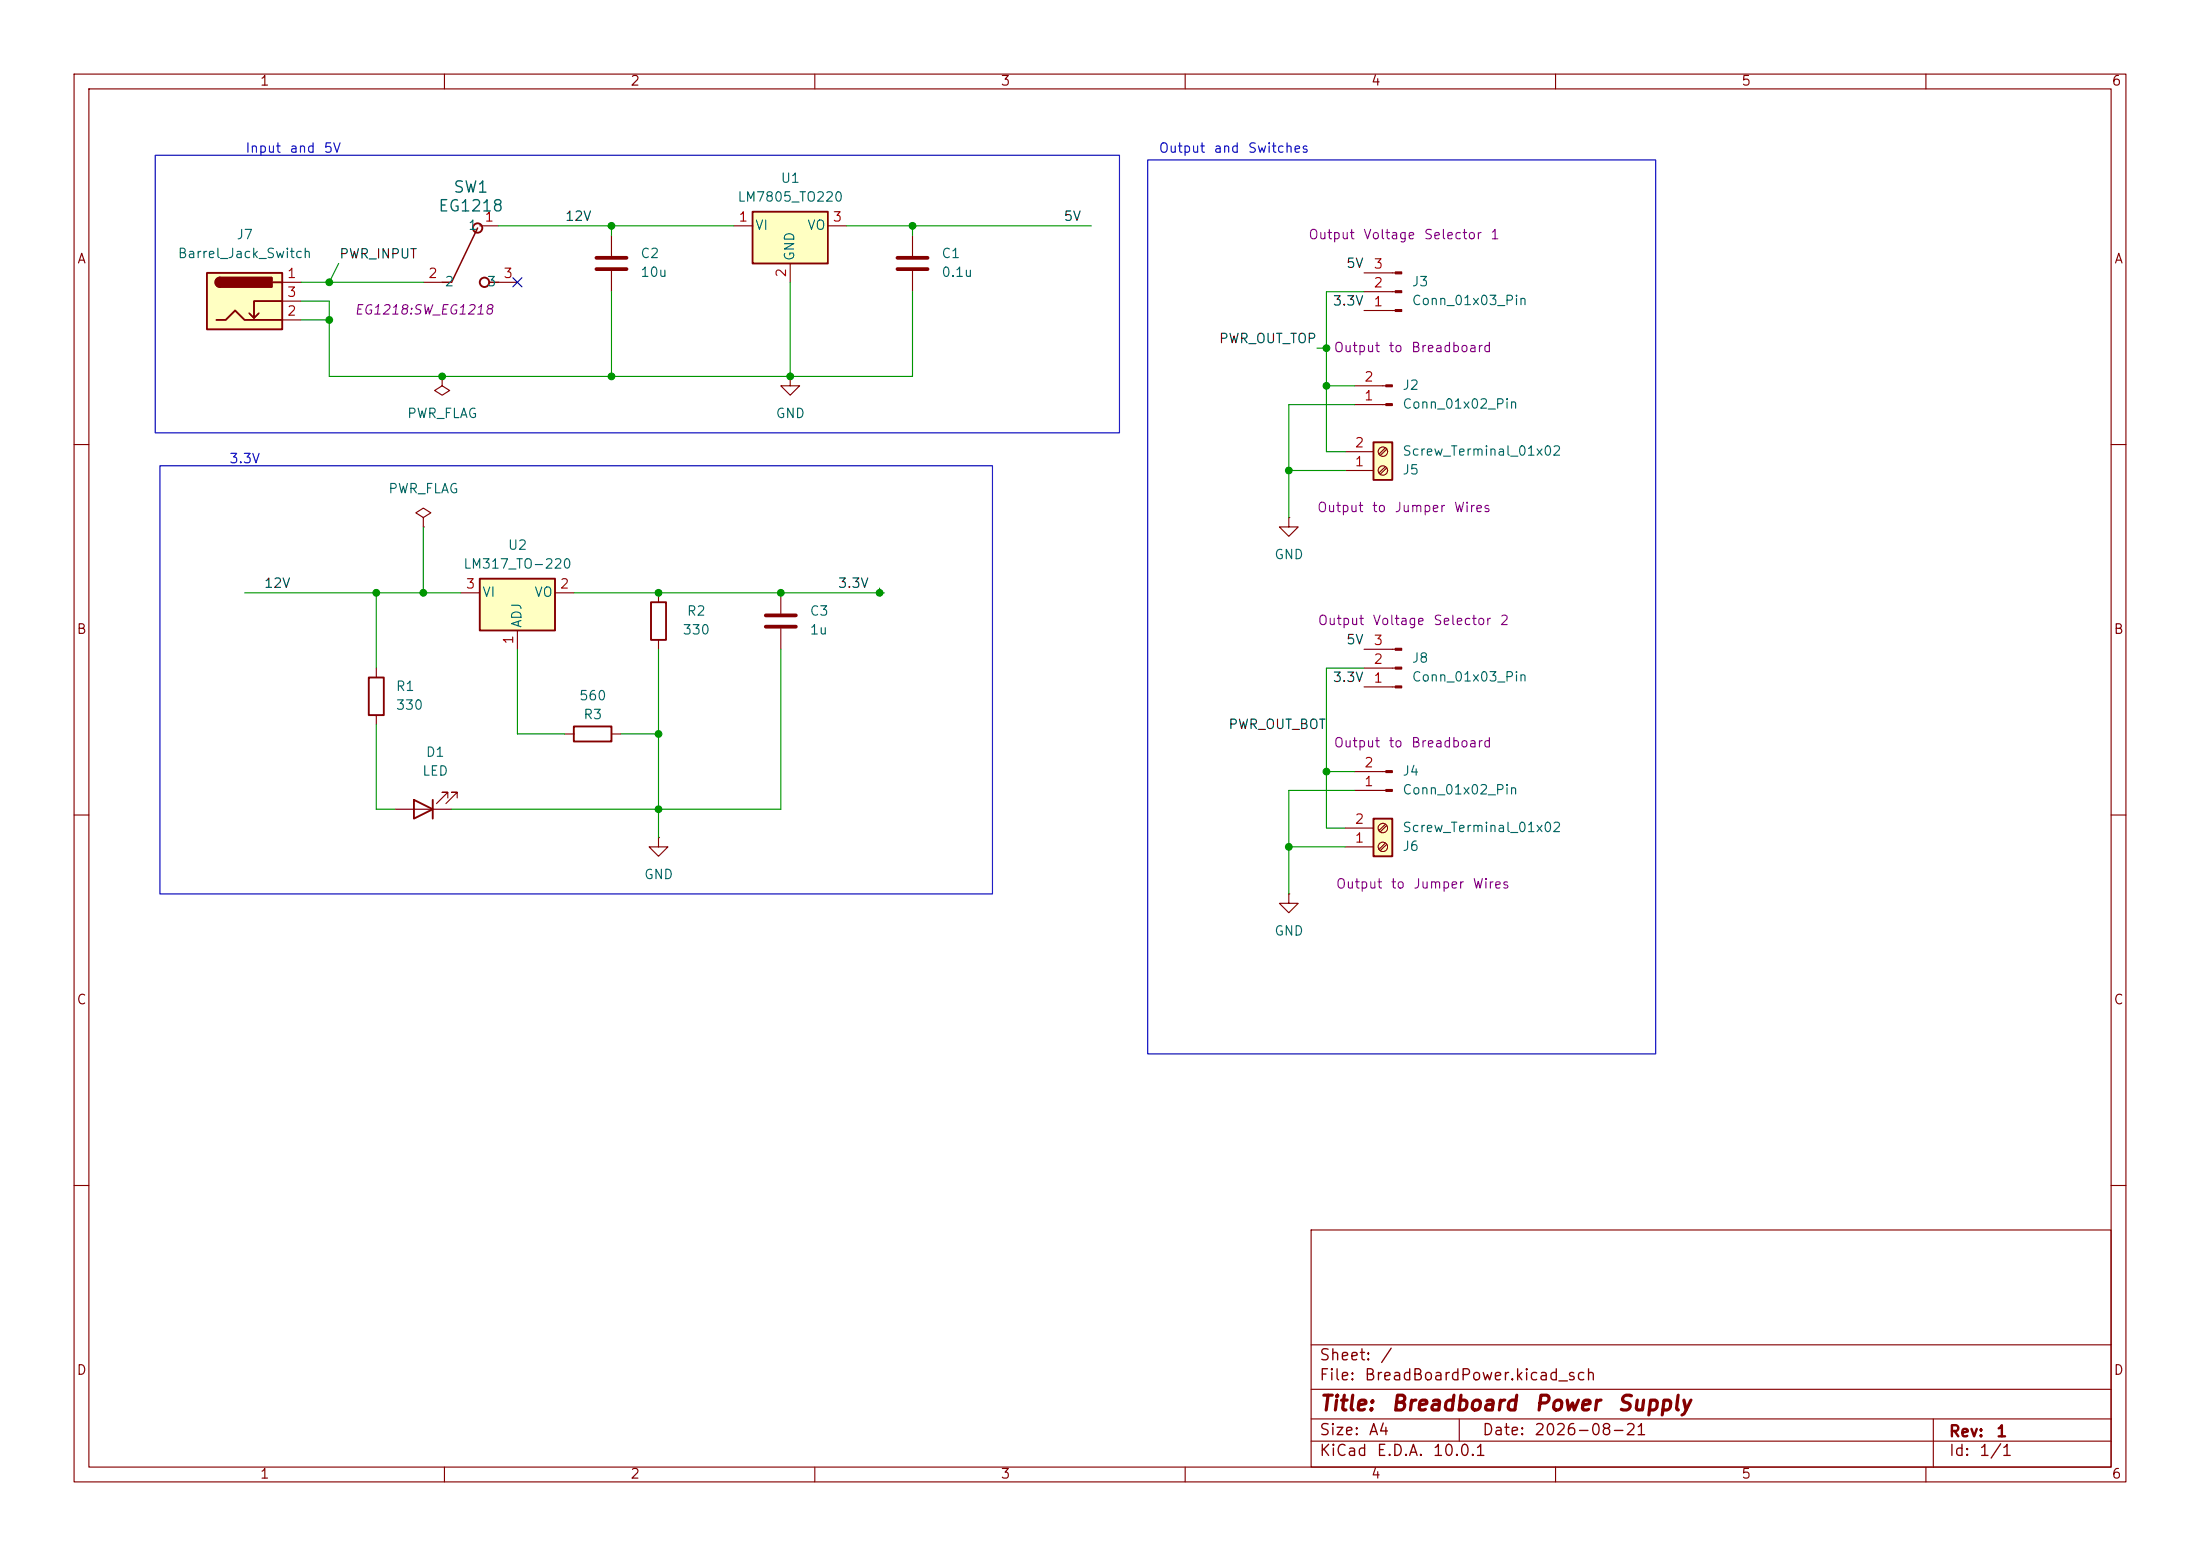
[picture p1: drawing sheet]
<svg xmlns="http://www.w3.org/2000/svg" width="297mm" height="210mm" viewBox="0 0 297 210" stroke-linecap="round" stroke-linejoin="round" font-family="sans-serif">
<g fill="none" stroke="#840000" stroke-width=".15">
<path d="M10 10h277v190h-277zM12 12h273v186h-273zM60 10v2M110 10v2M160 10v2M210 10v2M260 10v2M123.2 31.8v2.7M123.2 36.6v2.8M106.7 50.8v1.3h1.2l-1.2 1.2-1.3-1.2h1.3M106.7 50.8h.1M10 60h2"/>
<path d="M285 60h2M10 110h2M88.9 113v1.3h1.3l-1.3 1.3-1.3-1.3h1.3M88.9 113h.1M285 110h2M10 160h2M177 166h108v32h-108zM285 160h2M60 198v2M110 198v2M160 198v2M177 194.5h108"/>
<path d="M177 191.5h108M177 187.5h108M177 181.5h108M197 191.5v3M210 198v2M260 198v2M261 191.5v6.5"/>
</g>
<path d="M121.2 34.8h4M121.2 36.3h4" fill="none" stroke="#840000" stroke-width=".51"/>
<path d="M101.6 28.6h10.2v7h-10.2z" fill="#ffffc2"/>
<g fill="none" stroke="#840000" stroke-width=".25">
<path d="M101.6 28.6h10.2v7h-10.2z"/>
<circle cx="64.5" cy="30.8" r=".63"/>
<circle cx="65.4" cy="38.1" r=".63"/>
</g>
<path d="M57.1 38.1h2.6M64.8 30.5h2.5M67.3 38.1h2.5M99.1 30.5h2.5M106.7 35.6v2.5M111.8 30.5h2.5M184.1 39.4h4.3M184.1 36.8h4.3M184.1 41.9h4.3" fill="none" stroke="#840000" stroke-width=".15"/>
<g fill="#840000" stroke="#840000" stroke-width=".15">
<path d="M188.4 41.8h.8v.2h-.8z"/>
<path d="M188.4 39.2h.8v.3h-.8z"/>
<path d="M188.4 36.7h.8v.3h-.8z"/>
</g>
<path d="M64.5 30.8l-3.5 7.3h-1.3M66 38.1h1.3" fill="none" stroke="#840000" stroke-width=".2"/>
<path d="M27.9 36.8h10.2v7.7h-10.2z" fill="#ffffc2"/>
<path d="M27.9 36.8h10.2v7.7h-10.2zM29.7 37.5a.64 .64 0 0 0-.6 .6 .64 .64 0 0 0 .6 .6M36.8 38.1h1.3M29.2 43.2h1.3l1.2-1.3 1.3 1.3h5.1M34.9 42.3l-.6 .6M38.1 40.6h-3.8v2.3l-.6-.6" fill="none" stroke="#840000" stroke-width=".25"/>
<g fill="#840000" stroke="#840000" stroke-width=".25">
<path d="M29.3 37.7l.4-.2v1.2a.63 .63 0 0 1-.6-.4 .63 .63 0 0 1 .2-.6z"/>
<path d="M29.7 37.5h7v1.2h-7z"/>
</g>
<path d="M38.1 38.1h2.5M38.1 43.2h2.5M38.1 40.6h2.5M182.9 54.6h4.2M182.9 52.1h4.2M174 69.9v1.2h1.3l-1.3 1.3-1.3-1.3h1.3M174 69.9h.1" fill="none" stroke="#840000" stroke-width=".15"/>
<g fill="#840000" stroke="#840000" stroke-width=".15">
<path d="M187.1 54.5h.9v.2h-.9z"/>
<path d="M187.1 51.9h.9v.3h-.9z"/>
</g>
<path d="M185.4 59.7h2.6v5.1h-2.6z" fill="#ffffc2"/>
<path d="M185.4 59.7h2.6v5.1h-2.6z" fill="none" stroke="#840000" stroke-width=".25"/>
<g fill="none" stroke="#840000" stroke-width=".15">
<path d="M82.5 31.8v2.7M82.5 36.6v2.8M59.7 50.8v1.3l1 .6-1 .6-1-.6 1-.6M59.7 50.8h.1M181.6 63.5h3.8M181.6 61h3.8M187 63l-.8 .8M187 60.5l-.8 .8M187.2 63.2l-.9 .8M187.2 60.6l-.9 .9"/>
<circle cx="186.7" cy="61" r=".63"/>
<circle cx="186.7" cy="63.5" r=".63"/>
</g>
<path d="M80.5 34.8h4.1M80.5 36.3h4.1" fill="none" stroke="#840000" stroke-width=".51"/>
<path d="M185.4 110.5h2.6v5.1h-2.6z" fill="#ffffc2"/>
<path d="M49.8 91.4h2v5.1h-2zM77.5 98h5v2.1h-5zM185.4 110.5h2.6v5.1h-2.6z" fill="none" stroke="#840000" stroke-width=".25"/>
<g fill="none" stroke="#840000" stroke-width=".15">
<path d="M57.1 69.9l1.1-.7-1.1-.6-1 .6 1 .7v1.2M57.1 71.1h.1M50.8 90.2v1.2M50.8 96.5v1.3M76.2 99.1h1.3M82.5 99.1h1.3M184.1 92.7h4.3M184.1 90.2h4.3M184.1 87.6h4.3M181.6 114.3h3.8M181.6 111.8h3.8M182.9 106.7h4.2"/>
<path d="M182.9 104.1h4.2M187 113.8l-.8 .8M187 111.3l-.8 .8M187.2 114l-.9 .8M187.2 111.4l-.9 .9M174 120.7v1.2h1.3l-1.3 1.3-1.3-1.3h1.3M174 120.7h.1"/>
<circle cx="186.7" cy="111.8" r=".63"/>
<circle cx="186.7" cy="114.3" r=".63"/>
</g>
<g fill="#840000" stroke="#840000" stroke-width=".15">
<path d="M188.4 92.6h.8v.2h-.8z"/>
<path d="M188.4 90h.8v.3h-.8z"/>
<path d="M188.4 87.5h.8v.3h-.8z"/>
<path d="M187.1 106.6h.9v.2h-.9z"/>
<path d="M187.1 104h.9v.3h-.9z"/>
</g>
<path d="M64.8 78.1h10.1v7h-10.1z" fill="#ffffc2"/>
<path d="M64.8 78.1h10.1v7h-10.1zM87.9 81.3h2v5.1h-2zM55.9 108l2.5 1.2-2.5 1.3zM58.4 108v2.5" fill="none" stroke="#840000" stroke-width=".25"/>
<path d="M62.2 80h2.6M69.8 85.1v2.5M74.9 80h2.6M88.9 80v1.3M88.9 86.4v1.2M105.4 80v2.8M105.4 84.8v2.8M53.3 109.2h7.7M60.5 107.7v-.8h-.8h.8l-1.6 1.6M61.7 107.7v-.8h-.7h.7l-1.5 1.6" fill="none" stroke="#840000" stroke-width=".15"/>
<path d="M103.4 83.1h4M103.4 84.6h4" fill="none" stroke="#840000" stroke-width=".51"/>
<g fill="none" stroke="#009600" stroke-width=".15">
<path d="M40.6 38.1h16.5M45.7 35.6l-1.3 2.5M67.3 30.5h31.8M82.5 30.5v1.3M82.5 39.4v11.4M106.7 38.1v12.7M114.3 30.5h33M123.2 39.4v11.4h-78.8v-10.2h-3.8M123.2 30.5v1.3M184.1 39.4h-5v21.6h2.5M40.6 43.2h3.8M177.8 47h1.3"/>
<path d="M179.1 52.1h3.8M182.9 54.6h-8.9v15.3M57.1 71.1v8.9M118.7 79.4v.6M174 63.5h7.6M33 80h29.2M50.8 97.8v11.4h2.5M50.8 80v10.2M69.8 87.6v11.5h6.4M77.5 80h41.9M83.8 99.1h5.1M88.9 87.6v25.4"/>
<path d="M105.4 87.6v21.6h-44.4M184.1 90.2h-5v21.6h2.5M174 114.3h7.6M179.1 104.1h3.8M182.9 106.7h-8.9v14"/>
</g>
<path d="M69.2 37.5l1.3 1.2M70.5 37.5l-1.3 1.2" fill="none" stroke="#000084" stroke-width=".15"/>
<path d="M21 21h130.1v37.4h-130.1zM154.9 21.6h68.6v120.6h-68.6zM21.6 62.9h112.4v57.8h-112.4z" fill="none" stroke="#0000c2" stroke-width=".15"/>
<g fill="#009600" stroke="#009600" stroke-width=".14">
<circle cx="44.4" cy="38.1" r=".46"/>
<circle cx="44.4" cy="43.2" r=".46"/>
<circle cx="82.5" cy="50.8" r=".46"/>
<circle cx="82.5" cy="30.5" r=".46"/>
<circle cx="59.7" cy="50.8" r=".46"/>
<circle cx="174" cy="63.5" r=".46"/>
<circle cx="179.1" cy="47" r=".46"/>
<circle cx="179.1" cy="52.1" r=".46"/>
<circle cx="106.7" cy="50.8" r=".46"/>
<circle cx="123.2" cy="30.5" r=".46"/>
<circle cx="174" cy="114.3" r=".46"/>
<circle cx="179.1" cy="104.1" r=".46"/>
<circle cx="118.7" cy="80" r=".46"/>
<circle cx="105.4" cy="80" r=".46"/>
<circle cx="88.9" cy="80" r=".46"/>
<circle cx="50.8" cy="80" r=".46"/>
<circle cx="88.9" cy="109.2" r=".46"/>
<circle cx="88.9" cy="99.1" r=".46"/>
<circle cx="57.1" cy="80" r=".46"/>
</g>
<g font-size="2" fill="#840000">
<text x="178" y="190.9">Title:</text>
<text x="187.7" y="190.9">Breadboard</text>
<text x="207" y="190.9">Power</text>
<text x="218.2" y="190.9">Supply</text>
</g>
<g font-size="1.5" fill="#006464">
<text x="59.1" y="28.9">EG1218</text>
<text x="61.1" y="26.4">SW1</text>
</g>
<g font-size="1.5" fill="#840000">
<text x="178" y="184">Sheet:</text>
<text x="186.2" y="184">/</text>
<text x="178" y="186.7">File:</text>
<text x="184.1" y="186.7">BreadBoardPower.kicad_sch</text>
<text x="178" y="196.9">KiCad</text>
<text x="178" y="194.1">Size:</text>
<text x="184.7" y="194.1">A4</text>
<text x="185.7" y="196.9">E.D.A.</text>
<text x="193.3" y="196.9">10.0.1</text>
<text x="200" y="194.1">Date:</text>
<text x="207" y="194.1">2026-08-21</text>
<text x="263" y="194.3">Rev:</text>
<text x="263" y="196.9">Id:</text>
<text x="267.1" y="196.9">1/1</text>
<text x="269.4" y="194.3">1</text>
</g>
<g font-size="1.3" fill="#840000">
<text x="35" y="11.9">1</text>
<text x="85" y="11.9">2</text>
<text x="135" y="11.9">3</text>
<text x="185" y="11.9">4</text>
<text x="235" y="11.9">5</text>
<text x="285" y="11.9">6</text>
<text x="10.3" y="35.9">A</text>
<text x="285.3" y="35.9">A</text>
<text x="10.3" y="85.9">B</text>
<text x="285.3" y="85.9">B</text>
<text x="10.3" y="135.9">C</text>
<text x="285.3" y="135.9">C</text>
<text x="10.3" y="185.9">D</text>
<text x="285.3" y="185.9">D</text>
<text x="35" y="199.9">1</text>
<text x="85" y="199.9">2</text>
<text x="135" y="199.9">3</text>
<text x="185" y="199.9">4</text>
<text x="235" y="199.9">5</text>
<text x="285" y="199.9">6</text>
</g>
<g font-size="1.3" fill="#0000c2">
<text x="33" y="20.9">Input</text>
<text x="39" y="20.9">and</text>
<text x="43.6" y="20.9">5V</text>
<text x="156.4" y="20.9">Output</text>
<text x="163.8" y="20.9">and</text>
<text x="168.4" y="20.9">Switches</text>
<text x="30.9" y="62.8">3.3V</text>
</g>
<g font-size="1.3" fill="#006464">
<text x="99.5" y="27.5">LM7805_TO220</text>
<text x="105.3" y="25">U1</text>
<text x="23.9" y="35.2">Barrel_Jack_Switch</text>
<text x="31.8" y="32.6">J7</text>
<text x="63.1" y="31.3">1</text>
<text x="86.4" y="35.2">C2</text>
<text x="101.9" y="31.3">VI</text>
<text x="107.5" y="35.3" transform="rotate(-90 107.5 35.3)">GND</text>
<text x="108.9" y="31.3">VO</text>
<text x="127" y="35.2">C1</text>
<text x="59.9" y="39">2</text>
<text x="65.6" y="39">3</text>
<text x="86.4" y="37.7">10u</text>
<text x="127" y="37.7">0.1u</text>
<text x="190.5" y="39">J3</text>
<text x="190.5" y="41.5">Conn_01x03_Pin</text>
<text x="189.2" y="52.9">J2</text>
<text x="54.9" y="56.7">PWR_FLAG</text>
<text x="104.6" y="56.7">GND</text>
<text x="189.2" y="55.5">Conn_01x02_Pin</text>
<text x="189.2" y="64.4">J5</text>
<text x="189.2" y="61.8">Screw_Terminal_01x02</text>
<text x="52.3" y="66.9">PWR_FLAG</text>
<text x="62.5" y="77.1">LM317_TO-220</text>
<text x="68.5" y="74.5">U2</text>
<text x="172" y="75.8">GND</text>
<text x="65" y="80.9">VI</text>
<text x="72.1" y="80.9">VO</text>
<text x="92.6" y="83.4">R2</text>
<text x="109.2" y="83.4">C3</text>
<text x="70.7" y="84.8" transform="rotate(-90 70.7 84.8)">ADJ</text>
<text x="92.1" y="86">330</text>
<text x="109.2" y="86">1u</text>
<text x="190.5" y="89.8">J8</text>
<text x="53.3" y="93.6">R1</text>
<text x="78.1" y="94.8">560</text>
<text x="190.5" y="92.3">Conn_01x03_Pin</text>
<text x="53.3" y="96.1">330</text>
<text x="78.7" y="97.4">R3</text>
<text x="56.9" y="105">LED</text>
<text x="57.4" y="102.5">D1</text>
<text x="189.2" y="105">J4</text>
<text x="189.2" y="107.5">Conn_01x02_Pin</text>
<text x="189.2" y="112.6">Screw_Terminal_01x02</text>
<text x="86.9" y="119">GND</text>
<text x="189.2" y="115.2">J6</text>
<text x="172" y="126.6">GND</text>
</g>
<g font-size="1.3" fill="#0f0f0f">
<text x="45.7" y="35.2">PWR_INPUT</text>
<text x="76.2" y="30.1">12V</text>
<text x="143.5" y="30.1">5V</text>
<text x="179.8" y="41.6">3.3V</text>
<text x="181.6" y="36.5">5V</text>
<text x="164.5" y="46.6">PWR_OUT_TOP</text>
<text x="35.6" y="79.7">12V</text>
<text x="113" y="79.7">3.3V</text>
<text x="181.6" y="87.3">5V</text>
<text x="179.8" y="92.4">3.3V</text>
<text x="165.7" y="98.7">PWR_OUT_BOT</text>
</g>
<g font-size="1.3" fill="#a90000">
<text x="65.3" y="30.2">1</text>
<text x="99.6" y="30.2">1</text>
<text x="112.3" y="30.2">3</text>
<text x="38.7" y="37.8">1</text>
<text x="38.7" y="40.4">3</text>
<text x="57.7" y="37.8">2</text>
<text x="67.9" y="37.8">3</text>
<text x="106.4" y="37.5" transform="rotate(-90 106.4 37.5)">2</text>
<text x="185.3" y="41.7">1</text>
<text x="185.3" y="39.1">2</text>
<text x="185.3" y="36.6">3</text>
<text x="38.7" y="42.9">2</text>
<text x="184.1" y="51.8">2</text>
<text x="184.1" y="54.4">1</text>
<text x="182.8" y="63.2">1</text>
<text x="182.8" y="60.7">2</text>
<text x="62.8" y="79.8">3</text>
<text x="75.5" y="79.8">2</text>
<text x="69.6" y="87.1" transform="rotate(-90 69.6 87.1)">1</text>
<text x="185.3" y="89.9">2</text>
<text x="185.3" y="87.4">3</text>
<text x="185.3" y="92.5">1</text>
<text x="184.1" y="106.4">1</text>
<text x="184.1" y="103.9">2</text>
<text x="182.8" y="111.5">2</text>
<text x="182.8" y="114">1</text>
</g>
<g font-size="1.3" fill="#840084">
<text x="176.5" y="32.6">Output</text>
<text x="183.9" y="32.6">Voltage</text>
<text x="192.1" y="32.6">Selector</text>
<text x="201.1" y="32.6">1</text>
<text x="47.8" y="42.8">EG1218:SW_EG1218</text>
<text x="180" y="47.9">Output</text>
<text x="187.4" y="47.9">to</text>
<text x="190.4" y="47.9">Breadboard</text>
<text x="177.7" y="69.4">Output</text>
<text x="185.1" y="69.4">to</text>
<text x="188.2" y="69.4">Jumper</text>
<text x="196.2" y="69.4">Wires</text>
<text x="177.8" y="84.7">Output</text>
<text x="185.2" y="84.7">Voltage</text>
<text x="193.4" y="84.7">Selector</text>
<text x="202.4" y="84.7">2</text>
<text x="180" y="101.2">Output</text>
<text x="187.4" y="101.2">to</text>
<text x="190.4" y="101.2">Breadboard</text>
<text x="180.3" y="120.2">Output</text>
<text x="187.7" y="120.2">to</text>
<text x="190.7" y="120.2">Jumper</text>
<text x="198.7" y="120.2">Wires</text>
</g>
</svg>
